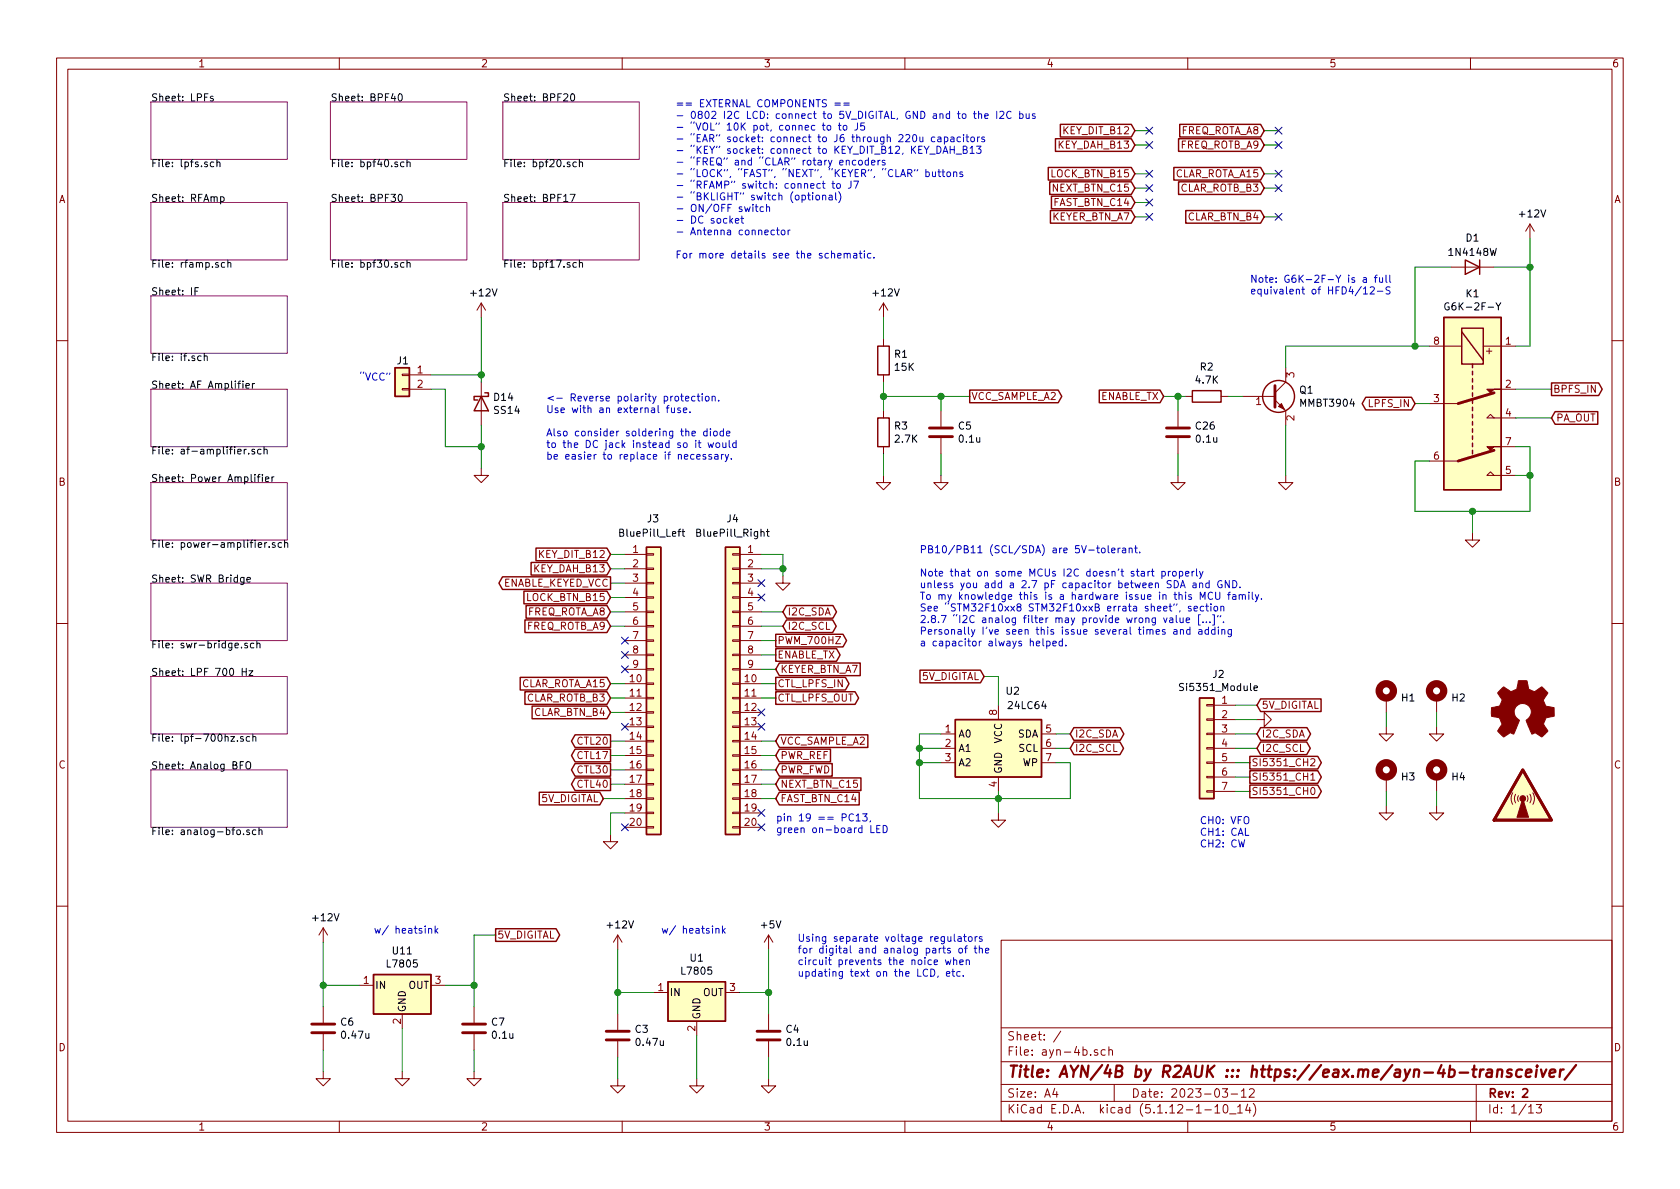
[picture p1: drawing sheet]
EESchema Schematic File Version 4
EELAYER 30 0
EELAYER END
$Descr A4 11693 8268
encoding utf-8
Sheet 1 13
Title "AYN/4B by R2AUK ::: https://eax.me/ayn-4b-transceiver/"
Date "2023-03-12"
Rev "2"
Comp ""
Comment1 ""
Comment2 ""
Comment3 ""
Comment4 ""
$EndDescr
$Comp
L Regulator_Linear:L7805 U1
U 1 1
P 4850 6900
F 0 "U1" H 4850 7142 50  0000 C CNN
F 1 "L7805" H 4850 7051 50  0000 C CNN
F 2 "Package_TO_SOT_THT:TO-220-3_Vertical" H 4875 6750 50  0001 L CIN
F 3 "" H 4850 6850 50  0001 C CNN
	1    4850 6900
	1    0    0    -1  
$EndComp
$Comp
L Device:C C4
U 1 1
P 5350 7200
F 0 "C4" H 5465 7246 50  0000 L CNN
F 1 "0.1u" H 5465 7155 50  0000 L CNN
F 2 "Capacitor_SMD:C_0805_2012Metric_Pad1.15x1.40mm_HandSolder" H 5388 7050 50  0001 C CNN
F 3 "~" H 5350 7200 50  0001 C CNN
	1    5350 7200
	1    0    0    -1  
$EndComp
$Comp
L power:GND #PWR08
U 1 1
P 4300 7500
F 0 "#PWR08" H 4300 7250 50  0001 C CNN
F 1 "GND" H 4305 7327 50  0001 C CNN
F 2 "" H 4300 7500 50  0001 C CNN
F 3 "" H 4300 7500 50  0001 C CNN
	1    4300 7500
	1    0    0    -1  
$EndComp
$Comp
L power:GND #PWR09
U 1 1
P 4850 7500
F 0 "#PWR09" H 4850 7250 50  0001 C CNN
F 1 "GND" H 4855 7327 50  0001 C CNN
F 2 "" H 4850 7500 50  0001 C CNN
F 3 "" H 4850 7500 50  0001 C CNN
	1    4850 7500
	1    0    0    -1  
$EndComp
$Comp
L power:GND #PWR010
U 1 1
P 5350 7500
F 0 "#PWR010" H 5350 7250 50  0001 C CNN
F 1 "GND" H 5355 7327 50  0001 C CNN
F 2 "" H 5350 7500 50  0001 C CNN
F 3 "" H 5350 7500 50  0001 C CNN
	1    5350 7500
	1    0    0    -1  
$EndComp
$Comp
L power:+5V #PWR05
U 1 1
P 5350 6600
F 0 "#PWR05" H 5350 6450 50  0001 C CNN
F 1 "+5V" H 5365 6773 50  0000 C CNN
F 2 "" H 5350 6600 50  0001 C CNN
F 3 "" H 5350 6600 50  0001 C CNN
	1    5350 6600
	1    0    0    -1  
$EndComp
Wire Wire Line
	4300 6600 4300 6900
Wire Wire Line
	4300 7500 4300 7350
Wire Wire Line
	4850 7500 4850 7200
Wire Wire Line
	5350 7500 5350 7350
Wire Wire Line
	5350 7050 5350 6900
Wire Wire Line
	5150 6900 5350 6900
Connection ~ 5350 6900
Wire Wire Line
	5350 6900 5350 6600
Wire Wire Line
	4550 6900 4300 6900
Connection ~ 4300 6900
Wire Wire Line
	4300 6900 4300 7050
$Sheet
S 1050 2700 950  400 
U 63A3545E
F0 "AF Amplifier" 50
F1 "af-amplifier.sch" 50
$EndSheet
Text GLabel 5400 5450 2    50   Input ~ 0
NEXT_BTN_C15
Wire Wire Line
	4250 4050 4350 4050
Text GLabel 4250 4150 0    50   Input ~ 0
LOCK_BTN_B15
Wire Wire Line
	4250 4150 4350 4150
Text GLabel 4250 4250 0    50   Input ~ 0
FREQ_ROTA_A8
Text GLabel 4250 4350 0    50   Input ~ 0
FREQ_ROTB_A9
Wire Wire Line
	4250 4250 4350 4250
Text GLabel 5450 4350 2    50   BiDi ~ 0
I2C_SCL
Text GLabel 5450 4250 2    50   BiDi ~ 0
I2C_SDA
NoConn ~ 4350 5750
$Comp
L power:GND #PWR027
U 1 1
P 4250 5800
F 0 "#PWR027" H 4250 5550 50  0001 C CNN
F 1 "GND" H 4255 5627 50  0001 C CNN
F 2 "" H 4250 5800 50  0001 C CNN
F 3 "" H 4250 5800 50  0001 C CNN
	1    4250 5800
	1    0    0    -1  
$EndComp
Wire Wire Line
	4250 5800 4250 5650
Wire Wire Line
	4250 5650 4350 5650
NoConn ~ 5300 4050
NoConn ~ 5300 4150
NoConn ~ 5300 5750
NoConn ~ 5300 5650
NoConn ~ 5300 5050
NoConn ~ 5300 4950
Text GLabel 5400 4650 2    50   Input ~ 0
KEYER_BTN_A7
Wire Wire Line
	5400 4650 5300 4650
$Comp
L Memory_EEPROM:24LC64 U2
U 1 1
P 6950 5200
F 0 "U2" H 7050 5600 50  0000 C CNN
F 1 "24LC64" H 7150 5500 50  0000 C CNN
F 2 "Package_SO:SO-8_5.3x6.2mm_P1.27mm" H 6950 5200 50  0001 C CNN
F 3 "http://ww1.microchip.com/downloads/en/DeviceDoc/21189f.pdf" H 6950 5200 50  0001 C CNN
	1    6950 5200
	1    0    0    -1  
$EndComp
$Comp
L power:GND #PWR023
U 1 1
P 6950 5650
F 0 "#PWR023" H 6950 5400 50  0001 C CNN
F 1 "GND" H 6955 5477 50  0001 C CNN
F 2 "" H 6950 5650 50  0001 C CNN
F 3 "" H 6950 5650 50  0001 C CNN
	1    6950 5650
	1    0    0    -1  
$EndComp
Wire Wire Line
	6950 5650 6950 5550
Wire Wire Line
	6550 5300 6400 5300
Wire Wire Line
	6400 5300 6400 5550
Wire Wire Line
	6400 5550 6950 5550
Connection ~ 6950 5550
Wire Wire Line
	6950 5550 6950 5500
Wire Wire Line
	6400 5300 6400 5200
Wire Wire Line
	6400 5200 6550 5200
Connection ~ 6400 5300
Wire Wire Line
	6400 5200 6400 5100
Wire Wire Line
	6400 5100 6550 5100
Connection ~ 6400 5200
Text GLabel 7450 5200 2    50   BiDi ~ 0
I2C_SCL
Text GLabel 7450 5100 2    50   BiDi ~ 0
I2C_SDA
Wire Wire Line
	7450 5100 7350 5100
Wire Wire Line
	7350 5200 7450 5200
Wire Wire Line
	6950 5550 7450 5550
Wire Wire Line
	7450 5550 7450 5300
Wire Wire Line
	7450 5300 7350 5300
$Comp
L power:GND #PWR016
U 1 1
P 8750 5000
F 0 "#PWR016" H 8750 4750 50  0001 C CNN
F 1 "GND" H 8755 4827 50  0001 C CNN
F 2 "" H 8750 5000 50  0001 C CNN
F 3 "" H 8750 5000 50  0001 C CNN
	1    8750 5000
	0    -1   -1   0   
$EndComp
Wire Wire Line
	8600 5000 8750 5000
Text GLabel 8700 5300 2    50   Output ~ 0
SI5351_CH2
Wire Wire Line
	8700 5300 8600 5300
Text GLabel 8700 5500 2    50   Output ~ 0
SI5351_CH0
Wire Wire Line
	8700 5500 8600 5500
Text Notes 8350 5900 0    50   ~ 0
CH0: VFO\nCH1: CAL\nCH2: CW
Text Notes 4700 1800 0    50   ~ 0
== EXTERNAL COMPONENTS ==\n- 0802 I2C LCD: connect to 5V_DIGITAL, GND and to the I2C bus\n- “VOL” 10K pot, connec to to J5\n- “EAR” socket: connect to J6 through 220u capacitors\n- “KEY” socket: connect to KEY_DIT_B12, KEY_DAH_B13\n- “FREQ” and “CLAR” rotary encoders\n- “LOCK”, “FAST”, “NEXT”, “KEYER”, “CLAR” buttons\n- “RFAMP” switch: connect to J7\n- “BKLIGHT” switch (optional)\n- ON/OFF switch\n- DC socket\n- Antenna connector\n\nFor more details see the schematic.
$Comp
L power:+12V #PWR04
U 1 1
P 4300 6600
F 0 "#PWR04" H 4300 6450 50  0001 C CNN
F 1 "+12V" H 4315 6773 50  0000 C CNN
F 2 "" H 4300 6600 50  0001 C CNN
F 3 "" H 4300 6600 50  0001 C CNN
	1    4300 6600
	1    0    0    -1  
$EndComp
$Comp
L power:+12V #PWR02
U 1 1
P 6150 2200
F 0 "#PWR02" H 6150 2050 50  0001 C CNN
F 1 "+12V" H 6165 2373 50  0000 C CNN
F 2 "" H 6150 2200 50  0001 C CNN
F 3 "" H 6150 2200 50  0001 C CNN
	1    6150 2200
	1    0    0    -1  
$EndComp
$Comp
L Device:R R?
U 1 1
P 6150 2500
AR Path="/6376AB9B/636DA149" Ref="R?"  Part="1" 
AR Path="/636DA149" Ref="R1"  Part="1" 
F 0 "R1" H 6220 2546 50  0000 L CNN
F 1 "15K" H 6220 2455 50  0000 L CNN
F 2 "Resistor_SMD:R_0805_2012Metric_Pad1.15x1.40mm_HandSolder" V 6080 2500 50  0001 C CNN
F 3 "~" H 6150 2500 50  0001 C CNN
	1    6150 2500
	1    0    0    -1  
$EndComp
$Comp
L Device:R R?
U 1 1
P 6150 3000
AR Path="/6376AB9B/636DAA59" Ref="R?"  Part="1" 
AR Path="/636DAA59" Ref="R3"  Part="1" 
F 0 "R3" H 6220 3046 50  0000 L CNN
F 1 "2.7K" H 6220 2955 50  0000 L CNN
F 2 "Resistor_SMD:R_0805_2012Metric_Pad1.15x1.40mm_HandSolder" V 6080 3000 50  0001 C CNN
F 3 "~" H 6150 3000 50  0001 C CNN
	1    6150 3000
	1    0    0    -1  
$EndComp
$Comp
L power:GND #PWR011
U 1 1
P 6150 3300
F 0 "#PWR011" H 6150 3050 50  0001 C CNN
F 1 "GND" H 6155 3127 50  0001 C CNN
F 2 "" H 6150 3300 50  0001 C CNN
F 3 "" H 6150 3300 50  0001 C CNN
	1    6150 3300
	1    0    0    -1  
$EndComp
$Comp
L Device:C C5
U 1 1
P 6550 3000
F 0 "C5" H 6665 3046 50  0000 L CNN
F 1 "0.1u" H 6665 2955 50  0000 L CNN
F 2 "Capacitor_SMD:C_0805_2012Metric_Pad1.15x1.40mm_HandSolder" H 6588 2850 50  0001 C CNN
F 3 "~" H 6550 3000 50  0001 C CNN
	1    6550 3000
	1    0    0    -1  
$EndComp
Wire Wire Line
	6150 2200 6150 2350
Wire Wire Line
	6150 2650 6150 2750
Wire Wire Line
	6150 3150 6150 3300
$Comp
L power:GND #PWR012
U 1 1
P 6550 3300
F 0 "#PWR012" H 6550 3050 50  0001 C CNN
F 1 "GND" H 6555 3127 50  0001 C CNN
F 2 "" H 6550 3300 50  0001 C CNN
F 3 "" H 6550 3300 50  0001 C CNN
	1    6550 3300
	1    0    0    -1  
$EndComp
Wire Wire Line
	6550 3300 6550 3150
Wire Wire Line
	6550 2850 6550 2750
Wire Wire Line
	6550 2750 6150 2750
Connection ~ 6150 2750
Wire Wire Line
	6150 2750 6150 2850
Wire Wire Line
	6750 2750 6550 2750
Connection ~ 6550 2750
Text GLabel 5400 5150 2    50   Input ~ 0
VCC_SAMPLE_A2
Wire Wire Line
	5300 5150 5400 5150
Text GLabel 6750 2750 2    50   Output ~ 0
VCC_SAMPLE_A2
Text GLabel 4250 3950 0    50   Input ~ 0
KEY_DAH_B13
Wire Wire Line
	4350 3950 4250 3950
$Comp
L Mechanical:MountingHole_Pad H1
U 1 1
P 9650 4850
F 0 "H1" H 9750 4853 50  0000 L CNN
F 1 "MountingHole_Pad" H 9750 4808 50  0001 L CNN
F 2 "My_Library:MountingHole_M3_Pad_Large" H 9650 4850 50  0001 C CNN
F 3 "~" H 9650 4850 50  0001 C CNN
	1    9650 4850
	1    0    0    -1  
$EndComp
$Comp
L power:GND #PWR017
U 1 1
P 9650 5050
F 0 "#PWR017" H 9650 4800 50  0001 C CNN
F 1 "GND" H 9655 4877 50  0001 C CNN
F 2 "" H 9650 5050 50  0001 C CNN
F 3 "" H 9650 5050 50  0001 C CNN
	1    9650 5050
	1    0    0    -1  
$EndComp
Wire Wire Line
	9650 5050 9650 4950
$Comp
L Graphic:Logo_Open_Hardware_Small SYM1
U 1 1
P 10600 4950
F 0 "SYM1" H 10600 5225 50  0001 C CNN
F 1 "Logo_Open_Hardware_Small" H 10600 4725 50  0001 C CNN
F 2 "Symbol:OSHW-Logo2_14.6x12mm_SilkScreen" H 10600 4950 50  0001 C CNN
F 3 "~" H 10600 4950 50  0001 C CNN
	1    10600 4950
	1    0    0    -1  
$EndComp
$Comp
L Graphic:SYM_Radio_Waves_Large SYM2
U 1 1
P 10600 5500
F 0 "SYM2" H 10600 5700 50  0001 C CNN
F 1 "SYM_Radio_Waves_Large" H 10600 5250 50  0001 C CNN
F 2 "Symbol:KiCad-Logo_5mm_SilkScreen" H 10600 5300 50  0001 C CNN
F 3 "~" H 10630 5300 50  0001 C CNN
	1    10600 5500
	1    0    0    -1  
$EndComp
$Comp
L Mechanical:MountingHole_Pad H2
U 1 1
P 10000 4850
F 0 "H2" H 10100 4853 50  0000 L CNN
F 1 "MountingHole_Pad" H 10100 4808 50  0001 L CNN
F 2 "My_Library:MountingHole_M3_Pad_Large" H 10000 4850 50  0001 C CNN
F 3 "~" H 10000 4850 50  0001 C CNN
	1    10000 4850
	1    0    0    -1  
$EndComp
$Comp
L power:GND #PWR018
U 1 1
P 10000 5050
F 0 "#PWR018" H 10000 4800 50  0001 C CNN
F 1 "GND" H 10005 4877 50  0001 C CNN
F 2 "" H 10000 5050 50  0001 C CNN
F 3 "" H 10000 5050 50  0001 C CNN
	1    10000 5050
	1    0    0    -1  
$EndComp
Wire Wire Line
	10000 5050 10000 4950
$Comp
L Mechanical:MountingHole_Pad H3
U 1 1
P 9650 5400
F 0 "H3" H 9750 5403 50  0000 L CNN
F 1 "MountingHole_Pad" H 9750 5358 50  0001 L CNN
F 2 "My_Library:MountingHole_M3_Pad_Large" H 9650 5400 50  0001 C CNN
F 3 "~" H 9650 5400 50  0001 C CNN
	1    9650 5400
	1    0    0    -1  
$EndComp
$Comp
L power:GND #PWR021
U 1 1
P 9650 5600
F 0 "#PWR021" H 9650 5350 50  0001 C CNN
F 1 "GND" H 9655 5427 50  0001 C CNN
F 2 "" H 9650 5600 50  0001 C CNN
F 3 "" H 9650 5600 50  0001 C CNN
	1    9650 5600
	1    0    0    -1  
$EndComp
Wire Wire Line
	9650 5600 9650 5500
$Comp
L Mechanical:MountingHole_Pad H4
U 1 1
P 10000 5400
F 0 "H4" H 10100 5403 50  0000 L CNN
F 1 "MountingHole_Pad" H 10100 5358 50  0001 L CNN
F 2 "My_Library:MountingHole_M3_Pad_Large" H 10000 5400 50  0001 C CNN
F 3 "~" H 10000 5400 50  0001 C CNN
	1    10000 5400
	1    0    0    -1  
$EndComp
$Comp
L power:GND #PWR022
U 1 1
P 10000 5600
F 0 "#PWR022" H 10000 5350 50  0001 C CNN
F 1 "GND" H 10005 5427 50  0001 C CNN
F 2 "" H 10000 5600 50  0001 C CNN
F 3 "" H 10000 5600 50  0001 C CNN
	1    10000 5600
	1    0    0    -1  
$EndComp
Wire Wire Line
	10000 5600 10000 5500
$Sheet
S 1050 3350 950  400 
U 63701EE5
F0 "Power Amplifier" 50
F1 "power-amplifier.sch" 50
$EndSheet
Text GLabel 5400 4550 2    50   Output ~ 0
ENABLE_TX
Text GLabel 5400 4750 2    50   Output ~ 0
CTL_LPFS_IN
Wire Wire Line
	5400 4750 5300 4750
$Comp
L power:GND #PWR07
U 1 1
P 3350 3250
F 0 "#PWR07" H 3350 3000 50  0001 C CNN
F 1 "GND" H 3355 3077 50  0001 C CNN
F 2 "" H 3350 3250 50  0001 C CNN
F 3 "" H 3350 3250 50  0001 C CNN
	1    3350 3250
	1    0    0    -1  
$EndComp
$Comp
L power:+12V #PWR03
U 1 1
P 3350 2200
F 0 "#PWR03" H 3350 2050 50  0001 C CNN
F 1 "+12V" H 3365 2373 50  0000 C CNN
F 2 "" H 3350 2200 50  0001 C CNN
F 3 "" H 3350 2200 50  0001 C CNN
	1    3350 2200
	1    0    0    -1  
$EndComp
Text GLabel 4250 5250 0    50   Output ~ 0
CTL17
Text GLabel 4250 5150 0    50   Output ~ 0
CTL20
Text GLabel 4250 5350 0    50   Output ~ 0
CTL30
Text GLabel 4250 5450 0    50   Output ~ 0
CTL40
Text Notes 4600 6500 0    50   ~ 0
w/ heatsink
$Comp
L Relay:G6K-2 K1
U 1 1
P 10250 2800
F 0 "K1" V 9483 2800 50  0000 C CNN
F 1 "G6K-2F-Y" V 9574 2800 50  0000 C CNN
F 2 "Relay_SMD:Relay_DPDT_Omron_G6K-2F-Y" H 10250 2800 50  0001 L CNN
F 3 "http://omronfs.omron.com/en_US/ecb/products/pdf/en-g6k.pdf" H 10250 2800 50  0001 C CNN
	1    10250 2800
	0    1    1    0   
$EndComp
$Comp
L power:GND #PWR013
U 1 1
P 10250 3700
F 0 "#PWR013" H 10250 3450 50  0001 C CNN
F 1 "GND" H 10255 3527 50  0001 C CNN
F 2 "" H 10250 3700 50  0001 C CNN
F 3 "" H 10250 3700 50  0001 C CNN
	1    10250 3700
	1    0    0    -1  
$EndComp
Wire Wire Line
	10250 3700 10250 3550
Wire Wire Line
	10250 3550 10650 3550
Wire Wire Line
	10650 3550 10650 3300
Wire Wire Line
	10650 3300 10550 3300
Wire Wire Line
	10650 3300 10650 3100
Wire Wire Line
	10650 3100 10550 3100
Connection ~ 10650 3300
Wire Wire Line
	10250 3550 9850 3550
Wire Wire Line
	9850 3550 9850 3200
Wire Wire Line
	9850 3200 9950 3200
Connection ~ 10250 3550
$Comp
L power:+12V #PWR01
U 1 1
P 10650 1650
F 0 "#PWR01" H 10650 1500 50  0001 C CNN
F 1 "+12V" H 10665 1823 50  0000 C CNN
F 2 "" H 10650 1650 50  0001 C CNN
F 3 "" H 10650 1650 50  0001 C CNN
	1    10650 1650
	1    0    0    -1  
$EndComp
$Comp
L Diode:1N4148W D?
U 1 1
P 10250 1850
AR Path="/63A3545E/6397C1DA" Ref="D?"  Part="1" 
AR Path="/6397C1DA" Ref="D1"  Part="1" 
F 0 "D1" H 10250 1650 50  0000 C CNN
F 1 "1N4148W" H 10250 1750 50  0000 C CNN
F 2 "Diode_SMD:D_SOD-123" H 10250 1675 50  0001 C CNN
F 3 "https://www.vishay.com/docs/85748/1n4148w.pdf" H 10250 1850 50  0001 C CNN
	1    10250 1850
	-1   0    0    1   
$EndComp
Wire Wire Line
	10650 1650 10650 1850
Wire Wire Line
	9950 2400 9850 2400
Wire Wire Line
	9850 2400 9850 1850
Wire Wire Line
	9850 1850 10100 1850
Wire Wire Line
	10650 2400 10550 2400
Wire Wire Line
	10400 1850 10650 1850
Connection ~ 10650 1850
Wire Wire Line
	10650 1850 10650 2400
Wire Wire Line
	10800 2700 10550 2700
Wire Wire Line
	10800 2900 10550 2900
$Comp
L Transistor_BJT:MMBT3904 Q?
U 1 1
P 8850 2750
AR Path="/63701EE5/639AE35C" Ref="Q?"  Part="1" 
AR Path="/639AE35C" Ref="Q1"  Part="1" 
F 0 "Q1" H 9041 2796 50  0000 L CNN
F 1 "MMBT3904" H 9041 2705 50  0000 L CNN
F 2 "Package_TO_SOT_SMD:SOT-23" H 9050 2675 50  0001 L CIN
F 3 "https://www.fairchildsemi.com/datasheets/2N/2N3904.pdf" H 8850 2750 50  0001 L CNN
	1    8850 2750
	1    0    0    -1  
$EndComp
$Comp
L power:GND #PWR06
U 1 1
P 8950 3300
F 0 "#PWR06" H 8950 3050 50  0001 C CNN
F 1 "GND" H 8955 3127 50  0001 C CNN
F 2 "" H 8950 3300 50  0001 C CNN
F 3 "" H 8950 3300 50  0001 C CNN
	1    8950 3300
	1    0    0    -1  
$EndComp
Wire Wire Line
	8950 2550 8950 2400
Text GLabel 8100 2750 0    50   Input ~ 0
ENABLE_TX
$Sheet
S 1050 4050 950  400 
U 639CF678
F0 "SWR Bridge" 50
F1 "swr-bridge.sch" 50
$EndSheet
$Sheet
S 2300 700  950  400 
U 639CF160
F0 "BPF40" 50
F1 "bpf40.sch" 50
$EndSheet
$Sheet
S 2300 1400 950  400 
U 639F3EE8
F0 "BPF30" 50
F1 "bpf30.sch" 50
$EndSheet
$Sheet
S 3500 1400 950  400 
U 639F4E80
F0 "BPF17" 50
F1 "bpf17.sch" 50
$EndSheet
$Sheet
S 3500 700  950  400 
U 639F43A7
F0 "BPF20" 50
F1 "bpf20.sch" 50
$EndSheet
$Comp
L Device:R R2
U 1 1
P 8400 2750
F 0 "R2" V 8193 2750 50  0000 C CNN
F 1 "4.7K" V 8284 2750 50  0000 C CNN
F 2 "Resistor_SMD:R_0805_2012Metric_Pad1.15x1.40mm_HandSolder" V 8330 2750 50  0001 C CNN
F 3 "~" H 8400 2750 50  0001 C CNN
	1    8400 2750
	0    1    1    0   
$EndComp
Wire Wire Line
	8100 2750 8200 2750
Wire Wire Line
	8550 2750 8650 2750
Wire Wire Line
	9850 2400 8950 2400
Connection ~ 9850 2400
Text GLabel 5400 5350 2    50   Input ~ 0
PWR_FWD
Text GLabel 5400 5250 2    50   Input ~ 0
PWR_REF
Wire Wire Line
	5400 5250 5300 5250
Wire Wire Line
	5300 5350 5400 5350
Wire Wire Line
	4250 3850 4350 3850
Text GLabel 4250 3850 0    50   Input ~ 0
KEY_DIT_B12
Text GLabel 8800 900  0    50   Input ~ 0
FREQ_ROTA_A8
Text GLabel 8800 1000 0    50   Input ~ 0
FREQ_ROTB_A9
Wire Wire Line
	8800 900  8900 900 
Wire Wire Line
	8900 1000 8800 1000
NoConn ~ 8900 900 
NoConn ~ 8900 1000
$Comp
L power:GND #PWR0164
U 1 1
P 5450 4000
F 0 "#PWR0164" H 5450 3750 50  0001 C CNN
F 1 "GND" H 5455 3827 50  0001 C CNN
F 2 "" H 5450 4000 50  0001 C CNN
F 3 "" H 5450 4000 50  0001 C CNN
	1    5450 4000
	1    0    0    -1  
$EndComp
Wire Wire Line
	5300 3850 5450 3850
Wire Wire Line
	5450 3850 5450 3950
Wire Wire Line
	5300 3950 5450 3950
Connection ~ 5450 3950
Wire Wire Line
	5450 3950 5450 4000
Text Notes 8700 2050 0    50   ~ 0
Note: G6K-2F-Y is a full\nequivalent of HFD4/12-S
$Comp
L Device:C C3
U 1 1
P 4300 7200
F 0 "C3" H 4415 7246 50  0000 L CNN
F 1 "0.47u" H 4415 7155 50  0000 L CNN
F 2 "Capacitor_SMD:C_0805_2012Metric_Pad1.15x1.40mm_HandSolder" H 4338 7050 50  0001 C CNN
F 3 "~" H 4300 7200 50  0001 C CNN
	1    4300 7200
	1    0    0    -1  
$EndComp
$Comp
L Device:D_Schottky D14
U 1 1
P 3350 2800
F 0 "D14" V 3304 2880 50  0000 L CNN
F 1 "SS14" V 3395 2880 50  0000 L CNN
F 2 "Diode_SMD:D_SMA_Handsoldering" H 3350 2800 50  0001 C CNN
F 3 "~" H 3350 2800 50  0001 C CNN
	1    3350 2800
	0    1    1    0   
$EndComp
Text Notes 3800 3200 0    50   ~ 0
<- Reverse polarity protection.\nUse with an external fuse.\n\nAlso consider soldering the diode\nto the DC jack instead so it would\nbe easier to replace if necessary.
Wire Wire Line
	5450 4250 5300 4250
Wire Wire Line
	5300 4350 5450 4350
$Comp
L Connector_Generic:Conn_01x07 J2
U 1 1
P 8400 5200
F 0 "J2" H 8318 5717 50  0000 C CNN
F 1 "Si5351_Module" H 8318 5626 50  0000 C CNN
F 2 "Connector_PinSocket_2.54mm:PinSocket_1x07_P2.54mm_Vertical" H 8400 5200 50  0001 C CNN
F 3 "~" H 8400 5200 50  0001 C CNN
	1    8400 5200
	-1   0    0    -1  
$EndComp
Text GLabel 4200 5550 0    50   Input ~ 0
5V_DIGITAL
Wire Wire Line
	4200 5550 4350 5550
Text GLabel 6850 4700 0    50   Input ~ 0
5V_DIGITAL
Wire Wire Line
	6850 4700 6950 4700
Wire Wire Line
	6950 4700 6950 4900
$Comp
L Connector_Generic:Conn_01x20 J4
U 1 1
P 5100 4750
F 0 "J4" H 5100 5900 50  0000 C CNN
F 1 "BluePill_Right" H 5100 5800 50  0000 C CNN
F 2 "Connector_PinSocket_2.54mm:PinSocket_1x20_P2.54mm_Vertical" H 5100 4750 50  0001 C CNN
F 3 "~" H 5100 4750 50  0001 C CNN
	1    5100 4750
	-1   0    0    -1  
$EndComp
Wire Wire Line
	5400 4550 5300 4550
$Comp
L Regulator_Linear:L7805 U11
U 1 1
P 2800 6850
F 0 "U11" H 2800 7092 50  0000 C CNN
F 1 "L7805" H 2800 7001 50  0000 C CNN
F 2 "Package_TO_SOT_SMD:TO-263-2" H 2825 6700 50  0001 L CIN
F 3 "" H 2800 6800 50  0001 C CNN
	1    2800 6850
	1    0    0    -1  
$EndComp
$Comp
L power:GND #PWR015
U 1 1
P 2250 7450
F 0 "#PWR015" H 2250 7200 50  0001 C CNN
F 1 "GND" H 2255 7277 50  0001 C CNN
F 2 "" H 2250 7450 50  0001 C CNN
F 3 "" H 2250 7450 50  0001 C CNN
	1    2250 7450
	1    0    0    -1  
$EndComp
Wire Wire Line
	2250 6550 2250 6850
Wire Wire Line
	2250 7450 2250 7300
Wire Wire Line
	2500 6850 2250 6850
Connection ~ 2250 6850
Wire Wire Line
	2250 6850 2250 7000
$Comp
L power:+12V #PWR014
U 1 1
P 2250 6550
F 0 "#PWR014" H 2250 6400 50  0001 C CNN
F 1 "+12V" H 2265 6723 50  0000 C CNN
F 2 "" H 2250 6550 50  0001 C CNN
F 3 "" H 2250 6550 50  0001 C CNN
	1    2250 6550
	1    0    0    -1  
$EndComp
$Comp
L Device:C C6
U 1 1
P 2250 7150
F 0 "C6" H 2365 7196 50  0000 L CNN
F 1 "0.47u" H 2365 7105 50  0000 L CNN
F 2 "Capacitor_SMD:C_0805_2012Metric_Pad1.15x1.40mm_HandSolder" H 2288 7000 50  0001 C CNN
F 3 "~" H 2250 7150 50  0001 C CNN
	1    2250 7150
	1    0    0    -1  
$EndComp
$Comp
L Device:C C7
U 1 1
P 3300 7150
F 0 "C7" H 3415 7196 50  0000 L CNN
F 1 "0.1u" H 3415 7105 50  0000 L CNN
F 2 "Capacitor_SMD:C_0805_2012Metric_Pad1.15x1.40mm_HandSolder" H 3338 7000 50  0001 C CNN
F 3 "~" H 3300 7150 50  0001 C CNN
	1    3300 7150
	1    0    0    -1  
$EndComp
$Comp
L power:GND #PWR020
U 1 1
P 3300 7450
F 0 "#PWR020" H 3300 7200 50  0001 C CNN
F 1 "GND" H 3305 7277 50  0001 C CNN
F 2 "" H 3300 7450 50  0001 C CNN
F 3 "" H 3300 7450 50  0001 C CNN
	1    3300 7450
	1    0    0    -1  
$EndComp
Wire Wire Line
	3300 7450 3300 7300
Wire Wire Line
	3300 7000 3300 6850
Wire Wire Line
	3100 6850 3300 6850
Connection ~ 3300 6850
$Comp
L power:GND #PWR019
U 1 1
P 2800 7450
F 0 "#PWR019" H 2800 7200 50  0001 C CNN
F 1 "GND" H 2805 7277 50  0001 C CNN
F 2 "" H 2800 7450 50  0001 C CNN
F 3 "" H 2800 7450 50  0001 C CNN
	1    2800 7450
	1    0    0    -1  
$EndComp
Wire Wire Line
	2800 7450 2800 7150
Text GLabel 3450 6500 2    50   Output ~ 0
5V_DIGITAL
Wire Wire Line
	3450 6500 3300 6500
Wire Wire Line
	3300 6500 3300 6850
Text Notes 5550 6800 0    50   ~ 0
Using separate voltage regulators\nfor digital and analog parts of the\ncircuit prevents the noice when\nupdating text on the LCD, etc.
Text GLabel 8750 4900 2    50   Input ~ 0
5V_DIGITAL
Wire Wire Line
	8750 4900 8600 4900
Text GLabel 8750 5100 2    50   BiDi ~ 0
I2C_SDA
Text GLabel 8750 5200 2    50   BiDi ~ 0
I2C_SCL
Wire Wire Line
	8600 5100 8750 5100
Wire Wire Line
	8750 5200 8600 5200
Text GLabel 8700 5400 2    50   Output ~ 0
SI5351_CH1
Wire Wire Line
	8700 5400 8600 5400
Wire Wire Line
	5400 4450 5300 4450
Text GLabel 4250 4950 0    50   Input ~ 0
CLAR_BTN_B4
Wire Wire Line
	4250 5450 4350 5450
Wire Wire Line
	4250 5350 4350 5350
Wire Wire Line
	4250 5250 4350 5250
Wire Wire Line
	4250 5150 4350 5150
NoConn ~ 4350 5050
Text GLabel 9850 2800 0    50   BiDi ~ 0
LPFS_IN
Wire Wire Line
	9850 2800 9950 2800
Text GLabel 10800 2700 2    50   Output ~ 0
BPFS_IN
Text GLabel 10800 2900 2    50   Input ~ 0
PA_OUT
$Sheet
S 1050 700  950  400 
U 63DD0977
F0 "LPFs" 50
F1 "lpfs.sch" 50
$EndSheet
Text GLabel 5400 4850 2    50   Output ~ 0
CTL_LPFS_OUT
Wire Wire Line
	5400 4850 5300 4850
$Comp
L Device:C C26
U 1 1
P 8200 3000
F 0 "C26" H 8315 3046 50  0000 L CNN
F 1 "0.1u" H 8315 2955 50  0000 L CNN
F 2 "Capacitor_SMD:C_0805_2012Metric_Pad1.15x1.40mm_HandSolder" H 8238 2850 50  0001 C CNN
F 3 "~" H 8200 3000 50  0001 C CNN
	1    8200 3000
	1    0    0    -1  
$EndComp
$Comp
L power:GND #PWR024
U 1 1
P 8200 3300
F 0 "#PWR024" H 8200 3050 50  0001 C CNN
F 1 "GND" H 8205 3127 50  0001 C CNN
F 2 "" H 8200 3300 50  0001 C CNN
F 3 "" H 8200 3300 50  0001 C CNN
	1    8200 3300
	1    0    0    -1  
$EndComp
Wire Wire Line
	8200 3300 8200 3150
Wire Wire Line
	8200 2850 8200 2750
Connection ~ 8200 2750
Wire Wire Line
	8200 2750 8250 2750
Wire Wire Line
	8950 2950 8950 3300
Wire Wire Line
	3350 2950 3350 3100
Wire Wire Line
	3350 2200 3350 2600
Text GLabel 4250 4050 0    50   Output ~ 0
ENABLE_KEYED_VCC
$Comp
L Connector_Generic:Conn_01x02 J?
U 1 1
P 2800 2600
AR Path="/63A3545E/64063A6F" Ref="J?"  Part="1" 
AR Path="/64063A6F" Ref="J1"  Part="1" 
F 0 "J1" H 2750 2700 50  0000 L CNN
F 1 "Conn_01x02" H 2880 2501 50  0001 L CNN
F 2 "Connector_PinSocket_2.54mm:PinSocket_1x02_P2.54mm_Vertical" H 2800 2600 50  0001 C CNN
F 3 "~" H 2800 2600 50  0001 C CNN
	1    2800 2600
	-1   0    0    -1  
$EndComp
Wire Wire Line
	3000 2600 3350 2600
Connection ~ 3350 2600
Wire Wire Line
	3350 2600 3350 2650
Wire Wire Line
	3000 2700 3100 2700
Wire Wire Line
	3100 2700 3100 3100
Wire Wire Line
	3100 3100 3350 3100
Connection ~ 3350 3100
Wire Wire Line
	3350 3100 3350 3250
$Sheet
S 1050 1400 950  400 
U 640EB8B6
F0 "RFAmp" 50
F1 "rfamp.sch" 50
$EndSheet
$Sheet
S 1050 2050 950  400 
U 6414DBCD
F0 "IF" 50
F1 "if.sch" 50
$EndSheet
Text GLabel 5400 4450 2    50   Output ~ 0
PWM_700HZ
Wire Wire Line
	4250 4750 4350 4750
$Sheet
S 1050 4700 950  400 
U 64531852
F0 "LPF 700 Hz" 50
F1 "lpf-700hz.sch" 50
$EndSheet
Text Notes 2500 2650 0    50   ~ 0
“VCC”
Text Notes 2600 6500 0    50   ~ 0
w/ heatsink
Text GLabel 4250 4750 0    50   Input ~ 0
CLAR_ROTA_A15
Wire Wire Line
	4250 4850 4350 4850
Wire Wire Line
	8800 1200 8900 1200
Text GLabel 8800 1300 0    50   Input ~ 0
CLAR_ROTB_B3
Text GLabel 8800 1200 0    50   Input ~ 0
CLAR_ROTA_A15
Wire Wire Line
	8800 1300 8900 1300
NoConn ~ 8900 1200
NoConn ~ 8900 1300
Text GLabel 5400 5550 2    50   Input ~ 0
FAST_BTN_C14
Text GLabel 4250 4850 0    50   Input ~ 0
CLAR_ROTB_B3
Text GLabel 7900 1300 0    50   Input ~ 0
NEXT_BTN_C15
Text GLabel 7900 1200 0    50   Input ~ 0
LOCK_BTN_B15
Wire Wire Line
	7900 1200 8000 1200
Text GLabel 7900 1000 0    50   Input ~ 0
KEY_DAH_B13
Wire Wire Line
	8000 1000 7900 1000
Wire Wire Line
	7900 900  8000 900 
Text GLabel 7900 900  0    50   Input ~ 0
KEY_DIT_B12
Text GLabel 8800 1500 0    50   Input ~ 0
CLAR_BTN_B4
Wire Wire Line
	7900 1300 8000 1300
Wire Wire Line
	8800 1500 8900 1500
Text GLabel 7900 1400 0    50   Input ~ 0
FAST_BTN_C14
Wire Wire Line
	7900 1400 8000 1400
Text GLabel 7900 1500 0    50   Input ~ 0
KEYER_BTN_A7
Wire Wire Line
	7900 1500 8000 1500
NoConn ~ 8000 900 
NoConn ~ 8000 1000
NoConn ~ 8000 1200
NoConn ~ 8000 1300
NoConn ~ 8000 1400
NoConn ~ 8000 1500
NoConn ~ 8900 1500
$Sheet
S 1050 5350 950  400 
U 63E1F5A4
F0 "Analog BFO" 50
F1 "analog-bfo.sch" 50
$EndSheet
Text Notes 6400 4500 0    50   ~ 0
PB10/PB11 (SCL/SDA) are 5V-tolerant.\n\nNote that on some MCUs I2C doesn’t start properly\nunless you add a 2.7 pF capacitor between SDA and GND.\nTo my knowledge this is a hardware issue in this MCU family.\nSee “STM32F10xx8 STM32F10xxB errata sheet”, section\n2.8.7 “I2C analog filter may provide wrong value […]”.\nPersonally I’ve seen this issue several times and adding\na capacitor always helped.
Text Notes 5400 5800 0    50   ~ 0
pin 19 == PC13, \ngreen on-board LED
Wire Wire Line
	4250 4950 4350 4950
$Comp
L Connector_Generic:Conn_01x20 J3
U 1 1
P 4550 4750
F 0 "J3" H 4500 5900 50  0000 L CNN
F 1 "BluePill_Left" H 4300 5800 50  0000 L CNN
F 2 "Connector_PinSocket_2.54mm:PinSocket_1x20_P2.54mm_Vertical" H 4550 4750 50  0001 C CNN
F 3 "~" H 4550 4750 50  0001 C CNN
	1    4550 4750
	1    0    0    -1  
$EndComp
NoConn ~ 4350 4450
NoConn ~ 4350 4550
NoConn ~ 4350 4650
Wire Wire Line
	4350 4350 4250 4350
Wire Wire Line
	5400 5450 5300 5450
Wire Wire Line
	5300 5550 5400 5550
$EndSCHEMATC
